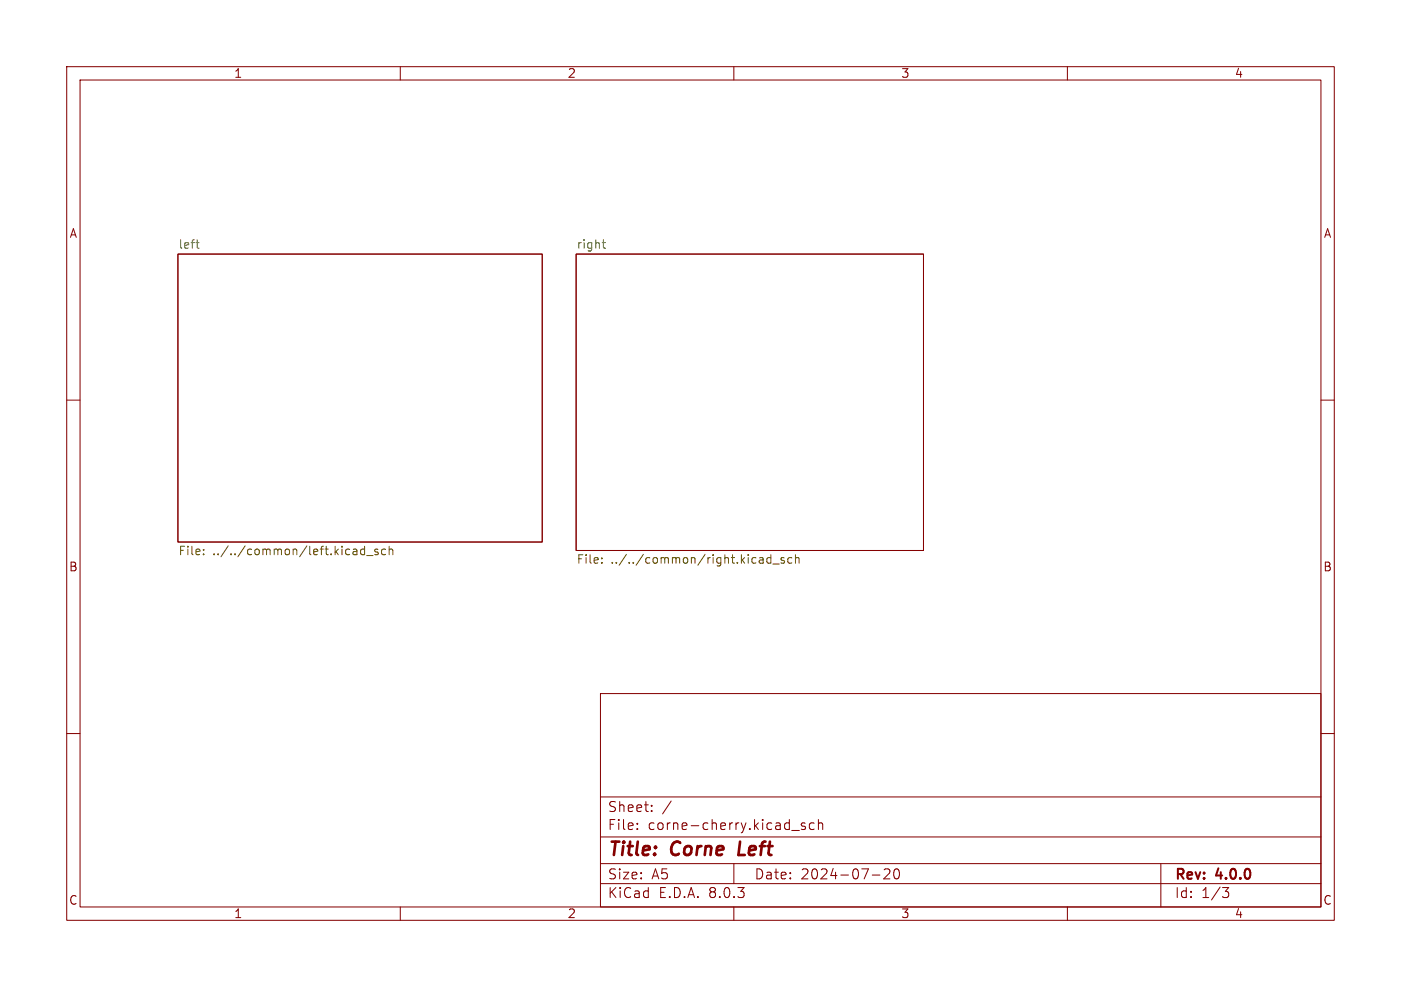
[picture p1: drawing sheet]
<svg xmlns="http://www.w3.org/2000/svg" width="210mm" height="148mm" viewBox="0 0 210 148" stroke-linecap="round" stroke-linejoin="round" font-family="sans-serif">
<g fill="none" stroke="#840000" stroke-width=".15">
<path d="M10 10h190v128h-190zM12 12h186v124h-186zM60 10v2M110 10v2M160 10v2M26.7 38.1h54.6v43.2h-54.6zM86.4 38.1h52v44.5h-52zM10 60h2M198 60h2M10 110h2M90 104h108v32h-108zM90 119.5h108"/>
<path d="M198 110h2M60 136v2M90 132.5h108M90 129.5h108M90 125.5h108M95.5 124.2v.2M95.5 123.5v.1M97.7 121.5v.2M97.7 120.8v.1M100.6 120.1l-1.3 1.9M110 136v2M110 129.5v3"/>
<path d="M118.7 124.5h1.1M120.7 123.5l-.4-.1-.2 .2 .1 .2 .5 .2v.3h-.6M122 123.5l-.4-.1-.3 .3v.4l.2 .2h.5M122.7 123.5a.37 .37 0 0 1 .6 .1v.8M122.7 122.9v1.5M130.8 131.2h1.1M132.5 130.4l.3-.1 .5 .1a.41 .41 0 0 1 0 .5l-.8 .9h.9M134.2 130.4l.3-.1a.94 .94 0 0 1 0 1.5h-.2a1 1 0 0 1-.1-1.4zM160 136v2M174 129.5v6.5M183.3 133.1h.9l-.5 .6a.41 .41 0 0 1 .5 .2v.4l-.2 .2-.5 .1"/>
</g>
<path d="M110.9 126.2l-.2 2h.9" fill="none" stroke="#840000" stroke-width=".4"/>
<path d="M29.4 36.4h.5M29.6 37l.3 .2M90.3 36.4h.5M90.5 36v1l.3 .2" fill="none" stroke="#006464" stroke-width=".15"/>
<g fill="none" stroke="#725600" stroke-width=".15">
<path d="M30.5 83.1v.1M30.5 82.4v.1M53.3 82.3l.2 .2v.7M53.5 83.1l-.4 .1M53.5 82.6l-.4 .1M54.6 82.4l-.3-.1-.3 .3v.3l.2 .2h.4M54.6 81.9v1.3M55 83.3h.9M56.6 82.4l-.3-.1-.1 .2v.2l.4 .1v.3h-.4M57.8 82.4l-.4-.1-.2 .3v.3l.1 .2h.5M58.3 82.5l.2-.2 .3 .1 .1 .8M58.3 81.9v1.3"/>
<path d="M90.2 84.3v.2M90.2 83.7v.1M114 83.6l.3 .1 .1 .8M114.4 84.4l-.4 .1M114.4 83.9l-.4 .1M115.5 83.7l-.3-.1-.3 .3v.3l.2 .2h.4M115.5 83.2v1.3M115.9 84.6h.9M117.5 83.7l-.3-.1-.1 .2v.2l.4 .1v.3h-.4M118.7 83.7l-.4-.1-.2 .3v.3l.1 .2h.5M119.2 83.7l.2-.1 .3 .1 .1 .8M119.2 83.2v1.3"/>
</g>
<g font-size="2.8" fill="#840000">
<text x="91" y="128.9">Title:</text>
<text x="100.7" y="128.9">Corne</text>
<text x="111.6" y="128.9">Left</text>
</g>
<g font-size="2.1" fill="#840000">
<text x="91" y="124.7">File:</text>
<text x="91" y="122">Sheet:</text>
<text x="97.1" y="124.7">corne-cherry.kicad_sch</text>
<text x="91" y="134.9">KiCad</text>
<text x="91" y="132.1">Size:</text>
<text x="97.7" y="132.1">A5</text>
<text x="98.7" y="134.9">E.D.A.</text>
<text x="106.3" y="134.9">8.0.3</text>
<text x="113" y="132.1">Date:</text>
<text x="120" y="132.1">2024-07-20</text>
<text x="176" y="132.3">Rev:</text>
<text x="176" y="134.9">Id:</text>
<text x="180.1" y="134.9">1/3</text>
<text x="182.4" y="132.3">4.0.0</text>
</g>
<g font-size="1.8" fill="#840000">
<text x="35" y="11.9">1</text>
<text x="85" y="11.9">2</text>
<text x="135" y="11.9">3</text>
<text x="185" y="11.9">4</text>
<text x="10.3" y="35.9">A</text>
<text x="198.4" y="35.9">A</text>
<text x="10.3" y="85.9">B</text>
<text x="198.3" y="85.9">B</text>
<text x="10.3" y="135.9">C</text>
<text x="35" y="137.9">1</text>
<text x="85" y="137.9">2</text>
<text x="135" y="137.9">3</text>
<text x="185" y="137.9">4</text>
<text x="198.3" y="135.9">C</text>
</g>
<g font-size="1.8" fill="#006464">
<text x="26.7" y="37.4">left</text>
<text x="86.4" y="37.4">right</text>
</g>
<g font-size="1.8" fill="#725600">
<text x="26.7" y="83.6">File:</text>
<text x="31.9" y="83.6">../../common/left.kicad_sch</text>
<text x="86.4" y="84.9">File:</text>
<text x="91.6" y="84.9">../../common/right.kicad_sch</text>
</g>
</svg>
